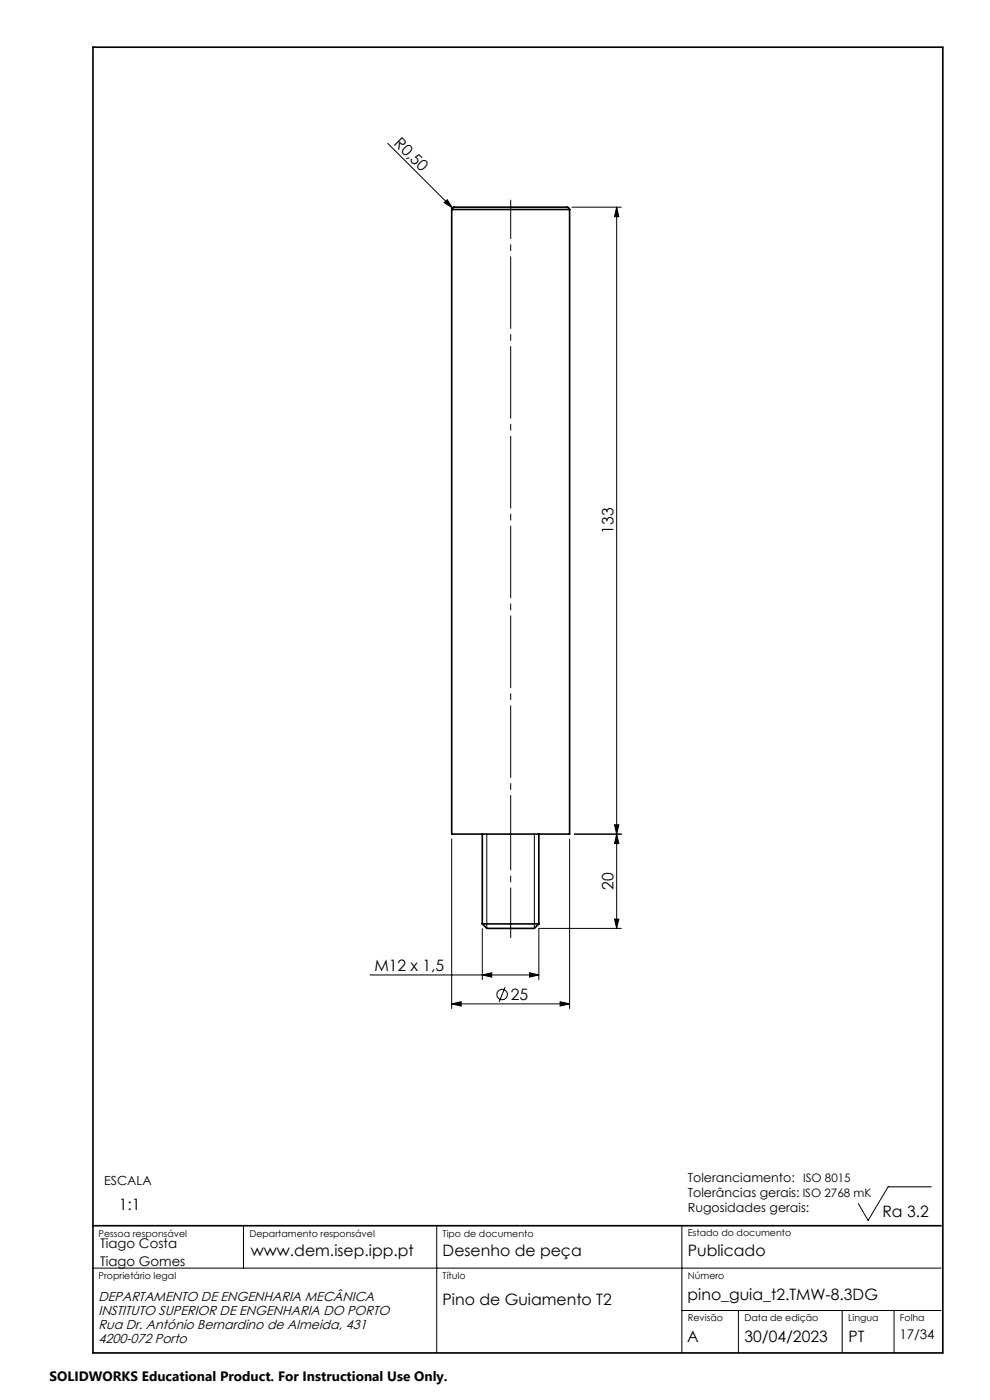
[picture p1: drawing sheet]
<svg xmlns="http://www.w3.org/2000/svg" width="210mm" height="297mm" viewBox="0 0 210 297" stroke-linecap="round" stroke-linejoin="round" font-family="sans-serif">
<path d="M19.7 10h180.3v277h-180.3zM95.8 44.4l.2-.3 .3-.1h23.5a.69 .69 0 0 1 1 .4M95.8 44.4v132.5h25v-132.5M95.8 44.4h25M102.3 176.9v19.1M114.3 176.9v19.1M102.3 196h12M102.3 196l1 1h10l1-1M19.7 260h179.9" fill="none" stroke="#000" stroke-width=".35"/>
<g fill="none" stroke="#000" stroke-width=".21">
<path d="M82.2 30.4l14.1 14M94.2 43l.7-.6 1.1 1.7zM121.3 44h10.5M130.8 44l.5 2h-.9zM130.8 44v153M95.8 178v36M103.3 176.9v20.1M113.3 176.9v20.1M120.8 178v36M121.8 176.9h10M130.4 175h.9l-.5 1.9zM130.8 176.9l.5 2.1h-.9z"/>
<path d="M102.3 197v10.8M114.3 197v10.8M114.3 197h17.5M130.4 195h.9l-.5 2zM78.5 206.8h35.8M95.8 213l2-.5v.9zM95.8 213h25M102.3 206.8l2-.4v.9zM107.1 209.4l-1.2 3.2M112.3 206.4l2 .4-2 .5zM118.8 212.5l2 .5-2 .4zM197.6 251.8h-9.2l-4.3 7.1-2-3.6"/>
<path d="M19.6 269h180M51.6 260v9M92.6 260v27M144.6 260v27M144.6 278h55M156.6 278v9M178.6 278v9M189.7 278v9"/>
<circle cx="106.5" cy="211" r="1.11"/>
</g>
<path d="M108.3 42.4v134.5" fill="none" stroke="#000" stroke-width=".21" stroke-dasharray="15.2 1.3 1.3 1.3" stroke-dashoffset="7"/>
<path d="M108.3 196v-19.1" fill="none" stroke="#000" stroke-width=".21" stroke-dasharray="15.2 1.3 1.3 1.3" stroke-dashoffset="7.6"/>
<path d="M108.3 196v2.9" fill="none" stroke="#000" stroke-width=".21" stroke-dasharray="15.2 1.3 1.3 1.3"/>
<g fill="#000">
<path d="M94.2 43l.7-.6 1.1 1.7z"/>
<path d="M130.4 175h.9l-.5 1.9zM130.8 44l.5 2h-.9z"/>
<path d="M130.8 176.9l.5 2.1h-.9zM130.4 195h.9l-.5 2z"/>
<path d="M95.8 213l2-.5v.9zM118.8 212.5l2 .5-2 .4zM102.3 206.8l2-.4v.9zM112.3 206.4l2 .4-2 .5z"/>
</g>
<g font-size="3.3">
<text x="83.4" y="30.5" transform="rotate(45 83.4 30.5)">R0,50</text>
<text x="130.1" y="113.2" transform="rotate(-90 130.1 113.2)">133</text>
<text x="130.1" y="188.8" transform="rotate(-90 130.1 188.8)">20</text>
<text x="79.4" y="206.1">M12 x 1,5</text>
<text x="108.4" y="212.2">25</text>
<text x="25.2" y="256.7">1:1</text>
<text x="187.2" y="258.2">Ra 3.2</text>
<text x="53.2" y="266.5">www.dem.isep.ipp.pt</text>
<text x="93.9" y="266.5">Desenho de peça</text>
<text x="145.9" y="266.5">Publicado</text>
<text x="145.9" y="275.7">pino_guia_t2.TMW-8.3DG</text>
<text x="93.9" y="276.8">Pino de Guiamento T2</text>
<text x="145.8" y="284.7">A</text>
<text x="157.9" y="284.7">30/04/2023</text>
<text x="180" y="284.7">PT</text>
</g>
<text font-size="2.9" x="10.5" y="292.9">SOLIDWORKS Educational Product. For Instructional Use Only.</text>
<g font-size="2.8">
<text x="21.2" y="264.7">Tiago Costa</text>
<text x="21.2" y="268.5">Tiago Gomes</text>
<text x="20.9" y="276">DEPARTAMENTO DE ENGENHARIA MECÂNICA</text>
<text x="20.9" y="282">Rua Dr. António Bernardino de Almeida, 431</text>
<text x="20.9" y="279">INSTITUTO SUPERIOR DE ENGENHARIA DO PORTO</text>
<text x="20.9" y="285">4200-072 Porto</text>
<text x="190.8" y="284.1">17/34</text>
</g>
<g font-size="2.7">
<text x="22.1" y="251.4">ESCALA</text>
<text x="145.9" y="250.8">Toleranciamento:</text>
<text x="145.9" y="254">Tolerâncias gerais: ISO 2768 mK</text>
<text x="145.9" y="257.1">Rugosidades gerais:</text>
</g>
<text font-size="2.5" x="170.4" y="250.8">ISO 8015</text>
<g font-size="2">
<text x="20.9" y="262.3">Pessoa responsável</text>
<text x="52.9" y="262.3">Departamento responsável</text>
<text x="93.9" y="262.3">Tipo de documento</text>
<text x="145.9" y="262.1">Estado do documento</text>
<text x="20.9" y="271.3">Proprietário legal</text>
<text x="93.9" y="271.3">Título</text>
<text x="145.9" y="271.3">Número</text>
<text x="145.9" y="280.3">Revisão</text>
<text x="157.9" y="280.3">Data de edição</text>
<text x="179.9" y="280.3">Lingua</text>
<text x="190.9" y="280.3">Folha</text>
</g>
</svg>
